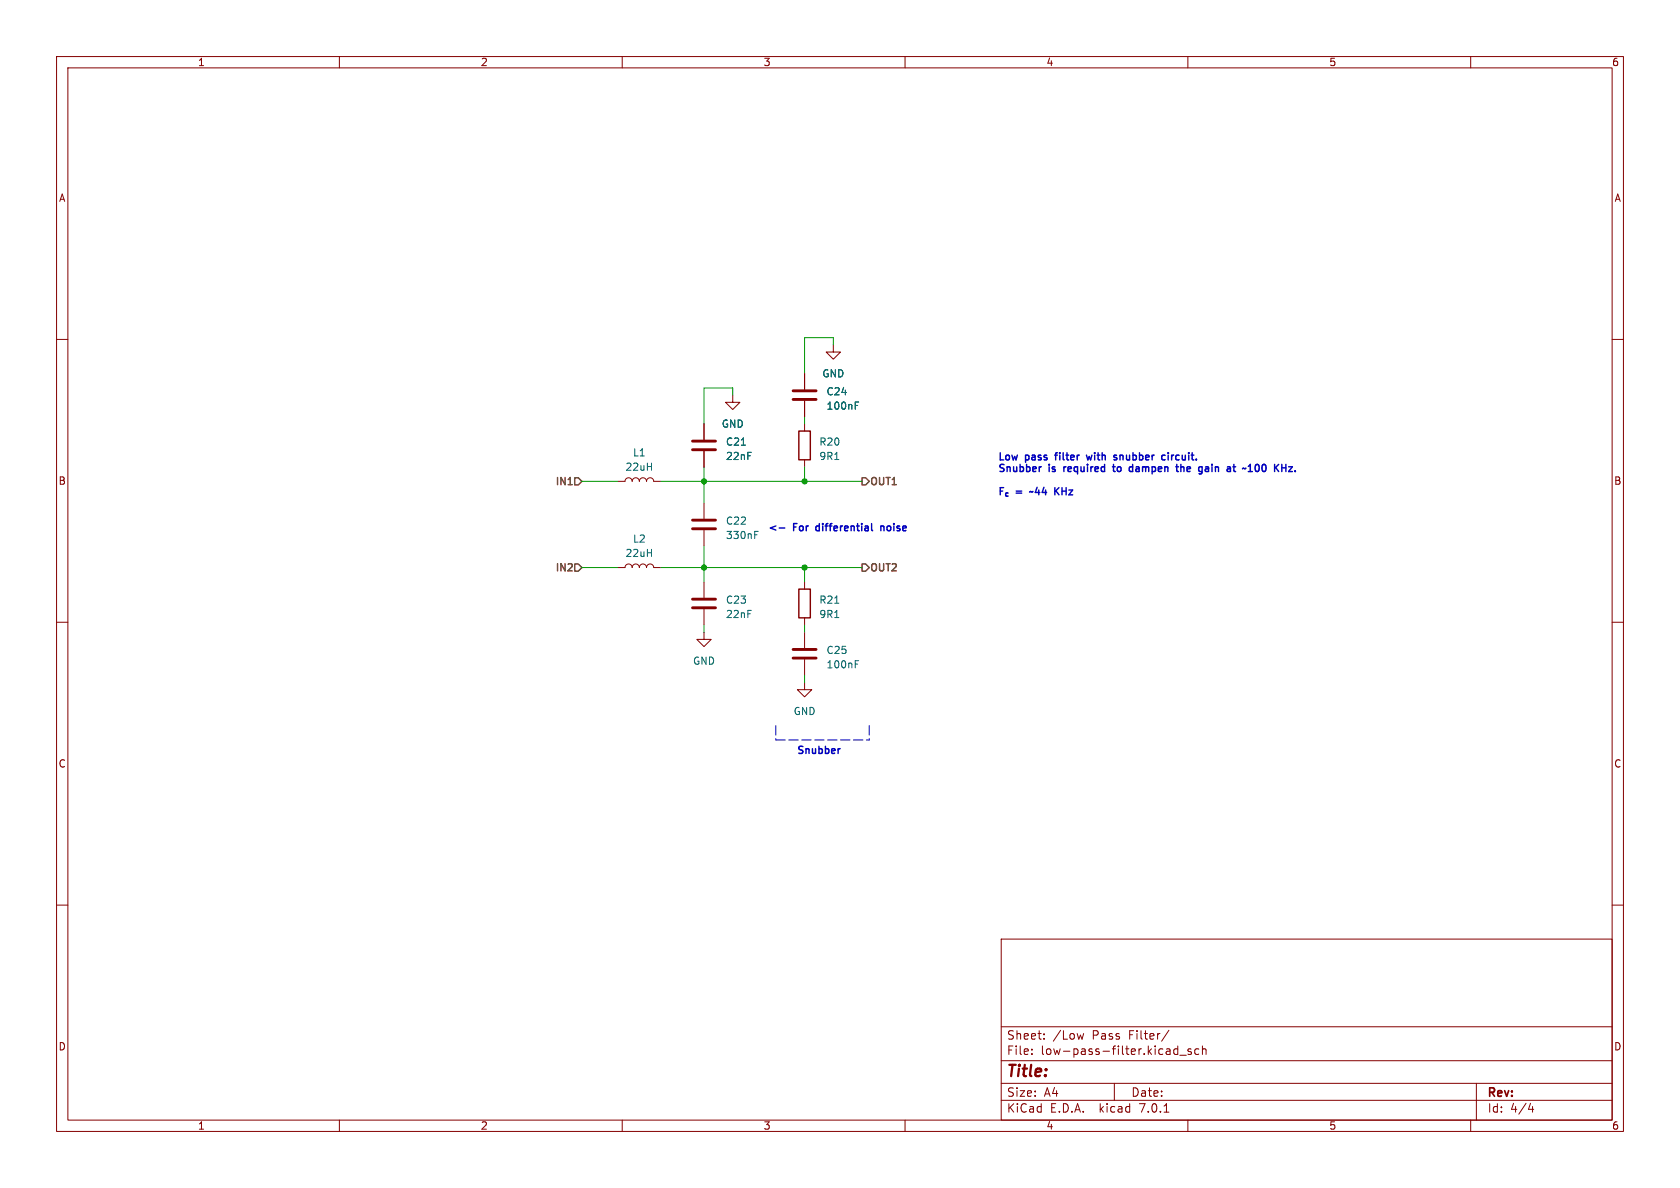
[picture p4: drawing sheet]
<svg xmlns="http://www.w3.org/2000/svg" width="297mm" height="210mm" viewBox="0 0 297 210" stroke-linecap="round" stroke-linejoin="round" font-family="sans-serif">
<g fill="none" stroke="#840000" stroke-width=".18">
<path d="M10 10h277v190h-277zM12 12h273v186h-273zM60 10v2M110 10v2M160 10v2M210 10v2M260 10v2M10 60h2M285 60h2M124.5 74.9v2.8M124.5 79.8v2.8M129.5 69.9v1.2h1.3l-1.3 1.3-1.2-1.3h1.2"/>
<path d="M142.2 66v2.8M142.2 70.9v2.8M142.2 74.9v1.3M147.3 61v1.2h1.3l-1.3 1.3-1.3-1.3h1.3M109.2 85.1h1.3a.64 .64 0 0 1 .6-.6 .64 .64 0 0 1 .7 .6 .64 .64 0 0 1 .6-.6 .64 .64 0 0 1 .6 .6 .64 .64 0 0 1 .7-.6 .64 .64 0 0 1 .6 .6 .64 .64 0 0 1 .6-.6 .64 .64 0 0 1 .7 .6h1.2M124.5 88.9v2.8M124.5 93.7v2.8M142.2 81.3v1.3M10 110h2M109.2 100.3h1.3a.64 .64 0 0 1 .6-.6 .64 .64 0 0 1 .7 .6 .64 .64 0 0 1 .6-.6 .64 .64 0 0 1 .6 .6 .64 .64 0 0 1 .7-.6 .64 .64 0 0 1 .6 .6 .64 .64 0 0 1 .6-.6 .64 .64 0 0 1 .7 .6h1.2M124.5 111.8v1.2h1.2l-1.2 1.3-1.3-1.3h1.3M124.5 102.9v2.8"/>
<path d="M124.5 107.7v2.8M142.2 102.9v1.2M142.2 109.2v1.3M142.2 111.8v2.8M142.2 116.6v2.8M285 110h2M142.2 120.7v1.2h1.3l-1.3 1.3-1.2-1.3h1.2M10 160h2M285 160h2M177 166h108v32h-108zM60 198v2M110 198v2"/>
<path d="M160 198v2M177 194.5h108M177 191.5h108M177 187.5h108M177 181.5h108M182.4 186.3v.1M182.4 185.5v.1M184.6 183.6v.1M184.6 182.8v.1M191.6 182.7l-.3 1-.3-.7M197 191.5v3M205.8 196.6h.8"/>
<path d="M206.6 182.1l-1.2 2M208.2 184.9v1.5M208.2 185.5l-.4-.1-.3 .3v.4l.1 .2h.6M208.6 186.5h1.1M210 198v2M210.6 185.5l-.4-.1-.2 .2 .1 .2 .5 .2v.3h-.6M211.9 185.5l-.4-.1-.3 .3v.4l.2 .2h.5M212.6 185.5l.2-.1 .3 .1 .1 .9M212.6 184.9v1.5M260 198v2M261 191.5v6.5M270.2 196.1h.9"/>
<path d="M270.9 195.6v1"/>
</g>
<path d="M122.4 79.5h4.1M122.4 78h4.1M140.2 70.6h4.1M140.2 69.1h4.1M122.4 93.5h4.1M122.4 91.9h4.1M122.4 107.4h4.1M122.4 105.9h4.1M140.2 116.3h4.1M140.2 114.8h4.1" fill="none" stroke="#840000" stroke-width=".51"/>
<path d="M151.2 71.1h.6M133.4 93.9h.6M151.2 116.8h.6" fill="none" stroke="#006464" stroke-width=".18"/>
<path d="M141.2 76.2h2.1v5.1h-2.1zM141.2 104.1h2.1v5.1h-2.1z" fill="none" stroke="#840000" stroke-width=".25"/>
<path d="M100.4 85.7h.8M101.6 84.5h.6l.7 .6-.7 .6h-.6zM101.6 99.7h.6l.7 .6-.7 .7h-.6zM152.4 84.5h.6l.7 .6-.7 .6h-.6zM152.4 99.7h.6l.7 .6-.7 .7h-.6z" fill="none" stroke="#725600" stroke-width=".25"/>
<g fill="none" stroke="#0000c2" stroke-width=".25">
<path d="M137.8 93.3h.9M155.7 93v.8M156.1 93l-.4 .1M182.2 86.9l-.2 .1M186.4 80.5h.5M186.5 86.2v1.3M186.7 86.7l.5 .8M187.2 86.2l-.7 .7M192.1 80.5l.2 .8 .3-.6M196.7 82.5h.5M196.8 82.1v1.1l.4 .2M197 80.5h.4"/>
<path d="M197 80.8l.5 .3-.1 .1-.4 .1M199.9 82.5l.3 .1M200.2 83.3l-.3 .1M200.2 82.1v1.3M205.6 80.5h.4M206 81.2l-.4 .1M206.5 80v.2M207.9 82.5h.4M208.1 83.3l.2 .1M208.8 82.1v1.3M209.1 82.5l-.3 .1M213.5 82.5l-.4 .1"/>
<path d="M213.5 82.9h-.3l-.1 .2v.2l.4 .1M218 82.5h.4M218.1 82.1v1.1l.3 .2M222.1 82.2l-.2 .4 .2 .7M226.6 82.7h.7M227.3 82.1v1.3M227.8 82.5h.7l-.7 .9h.7"/>
</g>
<path d="M137.2 128.3v2.5M137.2 130.8h16.5M153.7 128.3v2.5" fill="none" stroke="#0000c2" stroke-width=".18" stroke-dasharray="1.7 .6"/>
<g fill="none" stroke="#009600" stroke-width=".18">
<path d="M129.5 69.9v-1.3h-5v6.3M142.2 73.7v1.2M147.3 61v-1.3h-5.1v6.3M102.9 85.1h6.3M116.8 85.1h35.6M124.5 82.6v6.3M124.5 96.5v6.4M142.2 82.6v2.5M102.9 100.3h6.3M116.8 100.3h35.6M124.5 110.5v1.3M142.2 100.3v2.6"/>
<path d="M142.2 110.5v1.3M142.2 119.4v1.3"/>
</g>
<g fill="#009600" stroke="#009600" stroke-width=".18">
<circle cx="124.5" cy="100.3" r=".46"/>
<circle cx="142.2" cy="85.1" r=".46"/>
<circle cx="124.5" cy="85.1" r=".46"/>
<circle cx="142.2" cy="100.3" r=".46"/>
</g>
<text font-size="2.8" fill="#840000" x="178" y="190.8">Title:</text>
<g font-size="2.1" fill="#840000">
<text x="178" y="183.9">Sheet:</text>
<text x="186.2" y="183.9">/Low</text>
<text x="193.1" y="183.9">Pass</text>
<text x="199.6" y="183.9">Filter/</text>
<text x="178" y="186.6">File:</text>
<text x="184" y="186.6">low-pass-filter.kicad_sch</text>
<text x="178" y="196.8">KiCad</text>
<text x="178" y="194">Size:</text>
<text x="184.6" y="194">A4</text>
<text x="185.7" y="196.8">E.D.A.</text>
<text x="194.4" y="196.8">kicad</text>
<text x="200" y="194">Date:</text>
<text x="201.5" y="196.8">7.0.1</text>
<text x="263" y="194.2">Rev:</text>
<text x="263" y="196.8">Id:</text>
<text x="267" y="196.8">4/4</text>
</g>
<g font-size="1.8" fill="#840000">
<text x="35" y="11.8">1</text>
<text x="85" y="11.8">2</text>
<text x="135" y="11.8">3</text>
<text x="185" y="11.8">4</text>
<text x="235" y="11.8">5</text>
<text x="285" y="11.8">6</text>
<text x="10.4" y="35.8">A</text>
<text x="285.4" y="35.8">A</text>
<text x="10.3" y="85.8">B</text>
<text x="285.3" y="85.8">B</text>
<text x="10.3" y="135.8">C</text>
<text x="285.3" y="135.8">C</text>
<text x="10.3" y="185.8">D</text>
<text x="285.3" y="185.8">D</text>
<text x="35" y="199.8">1</text>
<text x="85" y="199.8">2</text>
<text x="135" y="199.8">3</text>
<text x="185" y="199.8">4</text>
<text x="235" y="199.8">5</text>
<text x="285" y="199.8">6</text>
</g>
<g font-size="1.8" fill="#006464">
<text x="145.3" y="66.9">GND</text>
<text x="146.1" y="70">C24</text>
<text x="127.5" y="75.8">GND</text>
<text x="146.1" y="72.6">100nF</text>
<text x="110.5" y="83.4">22uH</text>
<text x="111.8" y="80.8">L1</text>
<text x="128.3" y="78.9">C21</text>
<text x="128.3" y="81.5">22nF</text>
<text x="144.8" y="78.9">R20</text>
<text x="144.8" y="81.5">9R1</text>
<text x="128.3" y="92.9">C22</text>
<text x="128.3" y="95.4">330nF</text>
<text x="110.5" y="98.6">22uH</text>
<text x="111.8" y="96.1">L2</text>
<text x="128.3" y="106.9">C23</text>
<text x="144.8" y="106.9">R21</text>
<text x="128.3" y="109.4">22nF</text>
<text x="144.8" y="109.4">9R1</text>
<text x="122.5" y="117.7">GND</text>
<text x="146.1" y="115.8">C25</text>
<text x="146.1" y="118.3">100nF</text>
<text x="140.2" y="126.6">GND</text>
</g>
<g font-size="1.8" fill="#0000c2">
<text x="176.5" y="81.5">Low</text>
<text x="176.5" y="83.5">Snubber</text>
<text x="181.4" y="81.5">pass</text>
<text x="185.6" y="83.5">is</text>
<text x="187.1" y="81.5">filter</text>
<text x="188.5" y="83.5">required</text>
<text x="193" y="81.5">with</text>
<text x="197.7" y="83.5">to</text>
<text x="198.2" y="81.5">snubber</text>
<text x="200.9" y="83.5">dampen</text>
<text x="207" y="81.5">circuit.</text>
<text x="209.6" y="83.5">the</text>
<text x="214" y="83.5">gain</text>
<text x="219.4" y="83.5">at</text>
<text x="222.6" y="83.5">~100</text>
<text x="228.5" y="83.5">KHz.</text>
<text x="176.5" y="87.6">F_{c}</text>
<text x="179.7" y="87.6">=</text>
<text x="182.7" y="87.6">~44</text>
<text x="187.3" y="87.6">KHz</text>
<text x="135.9" y="94">&lt;-</text>
<text x="140.4" y="94">For</text>
<text x="144.8" y="94">differential</text>
<text x="156.6" y="94">noise</text>
<text x="141" y="133.4">Snubber</text>
</g>
<g font-size="1.8" fill="#725600">
<text x="97.9" y="86">IN1</text>
<text x="153.9" y="86">OUT1</text>
<text x="97.9" y="101.3">IN2</text>
<text x="153.9" y="101.3">OUT2</text>
</g>
</svg>
